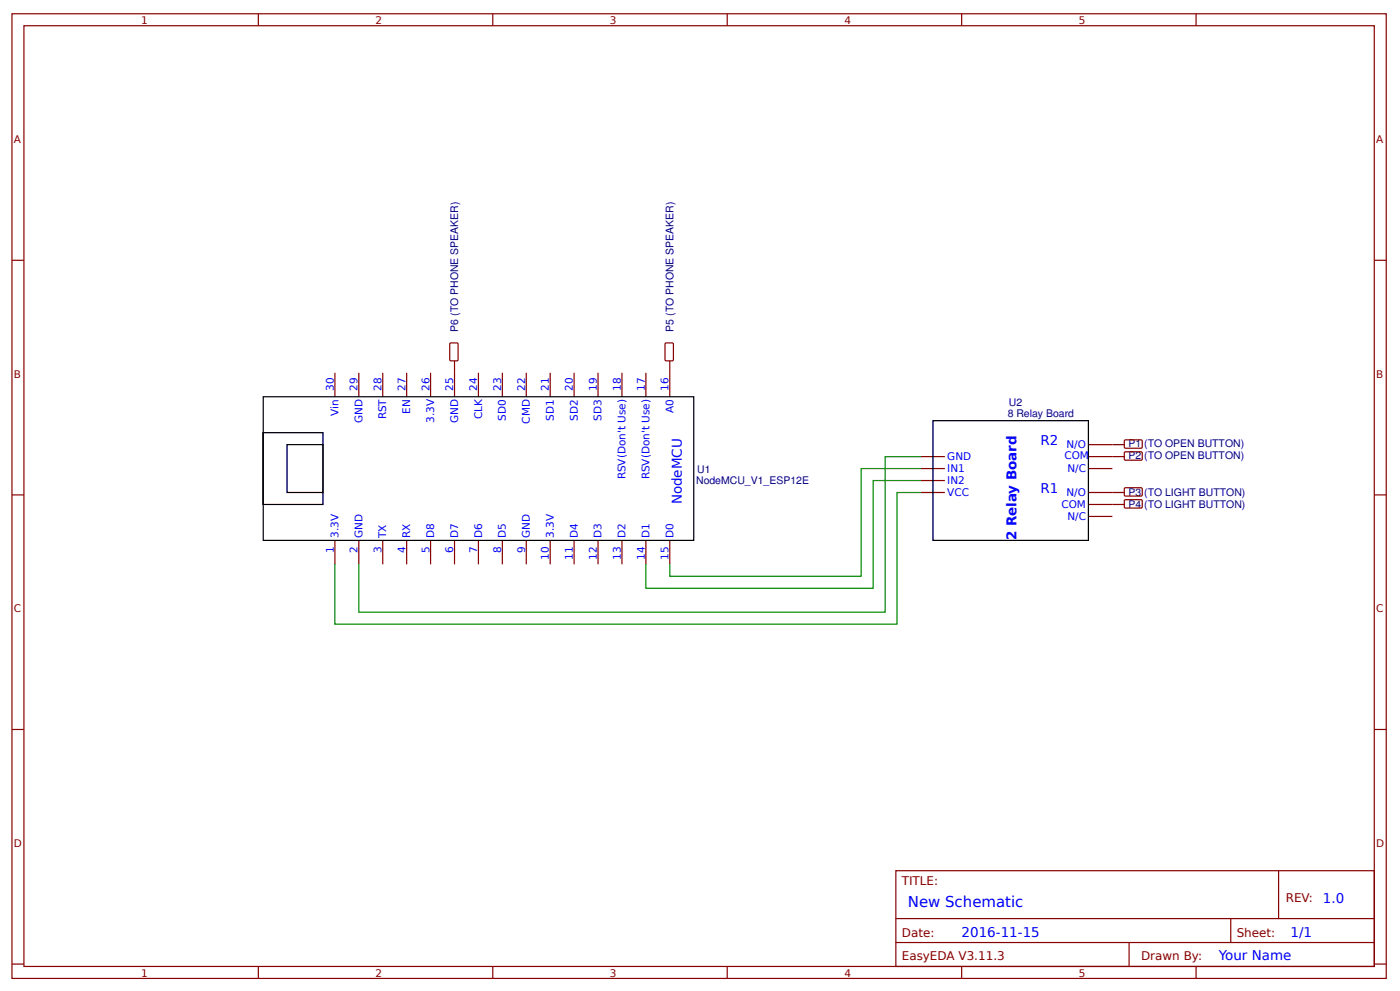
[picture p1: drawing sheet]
<svg xmlns="http://www.w3.org/2000/svg" width="312mm" height="221mm" viewBox="0 0 312 221" stroke-linecap="round" stroke-linejoin="round" font-family="sans-serif">
<g fill="none" stroke="#800" stroke-width=".27">
<path d="M2.7 3.1h306.4v214.9h-306.4zM5.3 5.7h301.1v209.7h-301.1zM57.6 3.1v2.6M109.9 3.1v2.6M162.2 3.1v2.6M214.4 3.1v2.6M266.7 3.1v2.6M2.7 58h2.6M306.4 58h2.7M74.7 83.1v5.3M80 83.1v5.3M85.3 83.1v5.3"/>
<path d="M90.7 83.1v5.3M96 83.1v5.3M101.3 83.1v5.3M106.7 83.1v5.3M112 83.1v5.3M117.3 83.1v5.3M122.7 83.1v5.3M128 83.1v5.3M133.3 83.1v5.3M138.7 83.1v5.3M144 83.1v5.3M149.4 83.1v5.3"/>
<path d="M242.7 99.1h5.3M2.7 110.3h2.6M205.4 109.7h5.3M205.4 104.4h5.3M205.4 101.7h5.3M205.4 107.1h5.3M242.7 115.1h5.3M242.7 112.4h5.3M242.7 109.7h5.3M242.7 104.4h5.3M242.7 101.7h5.3M306.4 110.3h2.7"/>
<path d="M74.7 120.4v5.3M80 120.4v5.3M85.3 120.4v5.3M90.7 120.4v5.3M96 120.4v5.3M101.3 120.4v5.3M106.7 120.4v5.3M112 120.4v5.3M117.3 120.4v5.3M122.7 120.4v5.3M128 120.4v5.3M133.3 120.4v5.3"/>
<path d="M138.7 120.4v5.3M144 120.4v5.3M149.4 120.4v5.3M2.7 162.6h2.6M306.4 162.6h2.7M199.8 194h106.6v21.4h-106.6zM285.1 194v10.7M2.7 214.8h2.6M57.6 215.4v2.6M109.9 215.4v2.6M162.2 215.4v2.6M199.8 204.7h106.6"/>
<path d="M199.8 210h106.6M214.4 215.4v2.6M251.8 210v5.4M266.7 215.4v2.6M274.4 204.7v5.3M306.4 214.8h2.7"/>
</g>
<path d="M58.7 88.4h96v32h-96zM58.7 96.4h13.3v16h-13.3zM64 99.1h8v10.6h-8zM208 93.7h34.7v26.7h-34.7z" fill="none" stroke="#000" stroke-width=".27"/>
<path d="M205.4 101.7h-8v34.7h-117.4v-10.7M205.4 109.7h-5.4v29.4h-125.3v-13.4M205.4 104.4h-13.4v24h-42.6v-2.7M205.4 107.1h-10.7v24h-50.7v-5.4" fill="none" stroke="#080" stroke-width=".27"/>
<path d="M100.4 76.4h1.5l.2 .1v3.6l-.1 .3h-1.5l-.2-.1v-3.6zM148.4 76.4h1.5l.2 .1 .1 3.6-.2 .3h-1.4l-.3-.1v-3.6zM101.3 80.4v2.7M149.4 80.4v2.7M248 99.1h2.7M250.8 98h3.8l.1 .3v1.4l-.3 .2-3.6-.1-.1-.2v-1.3zM248 101.7h2.7M248 109.7h2.7M248 112.4h2.7M250.7 100.8l.3-.1h3.6l.1 .2v1.5l-.3 .1h-3.6l-.1-.2zM250.7 108.8l.3-.1h3.6l.1 .2v1.5l-.3 .1h-3.6l-.1-.2zM250.8 111.4h3.8l.1 .2v1.5l-.3 .1h-3.6l-.1-.3v-1.3z" fill="none" stroke="#800000" stroke-width=".27"/>
<text font-size="3.3" fill="#00f" x="202.4" y="202">New Schematic</text>
<g font-size="3" fill="#00f">
<text x="232" y="99.1">R2</text>
<text x="152" y="112.4" transform="rotate(-90 152 112.4)">NodeMCU</text>
<text x="232" y="109.7">R1</text>
<text x="226.7" y="120.4" transform="rotate(-90 226.7 120.4)">2 Relay Board</text>
<text x="295" y="201.2">1.0</text>
<text x="214.4" y="208.7">2016-11-15</text>
<text x="287.8" y="208.7">1/1</text>
<text x="271.8" y="214">Your Name</text>
</g>
<g font-size="2.7" fill="#800">
<text x="201.1" y="197.2">TITLE:</text>
<text x="286.7" y="201">REV:</text>
<text x="201.1" y="208.7">Date:</text>
<text x="275.8" y="208.7">Sheet:</text>
<text x="201.1" y="214">EasyEDA V3.11.3</text>
<text x="254.4" y="214">Drawn By:</text>
</g>
<g font-size="2.3" fill="#800">
<text x="31.5" y="5.3">1</text>
<text x="83.7" y="5.3">2</text>
<text x="136" y="5.3">3</text>
<text x="188.3" y="5.3">4</text>
<text x="240.6" y="5.3">5</text>
<text x="3.1" y="31.9">A</text>
<text x="306.8" y="31.9">A</text>
<text x="3.1" y="84.1">B</text>
<text x="306.8" y="84.1">B</text>
<text x="3.1" y="136.4">C</text>
<text x="306.8" y="136.4">C</text>
<text x="3.1" y="188.7">D</text>
<text x="306.8" y="188.7">D</text>
<text x="31.5" y="217.6">1</text>
<text x="83.7" y="217.6">2</text>
<text x="136" y="217.6">3</text>
<text x="188.3" y="217.6">4</text>
<text x="240.6" y="217.6">5</text>
</g>
<g font-size="2.3" fill="#000080">
<text x="102.1" y="73.9" transform="rotate(-90 102.1 73.9)">P6 (TO PHONE SPEAKER)</text>
<text x="150.2" y="73.9" transform="rotate(-90 150.2 73.9)">P5 (TO PHONE SPEAKER)</text>
<text x="224.7" y="92.9">8 Relay Board</text>
<text x="225" y="90.5">U2</text>
<text x="251.6" y="99.6">P1 (TO OPEN BUTTON)</text>
<text x="155.2" y="107.7">NodeMCU_V1_ESP12E</text>
<text x="155.5" y="105.3">U1</text>
<text x="251.6" y="102.3">P2 (TO OPEN BUTTON)</text>
<text x="251.6" y="110.5">P3 (TO LIGHT BUTTON)</text>
<text x="251.6" y="113.2">P4 (TO LIGHT BUTTON)</text>
</g>
<g font-size="2.3" fill="#00f">
<text x="74.4" y="87.1" transform="rotate(-90 74.4 87.1)">30</text>
<text x="79.7" y="87.1" transform="rotate(-90 79.7 87.1)">29</text>
<text x="85.1" y="87.1" transform="rotate(-90 85.1 87.1)">28</text>
<text x="90.4" y="87.1" transform="rotate(-90 90.4 87.1)">27</text>
<text x="95.7" y="87.1" transform="rotate(-90 95.7 87.1)">26</text>
<text x="101.1" y="87.1" transform="rotate(-90 101.1 87.1)">25</text>
<text x="106.4" y="87.1" transform="rotate(-90 106.4 87.1)">24</text>
<text x="111.7" y="87.1" transform="rotate(-90 111.7 87.1)">23</text>
<text x="117.1" y="87.1" transform="rotate(-90 117.1 87.1)">22</text>
<text x="122.4" y="87.1" transform="rotate(-90 122.4 87.1)">21</text>
<text x="127.7" y="87.1" transform="rotate(-90 127.7 87.1)">20</text>
<text x="133.1" y="87.1" transform="rotate(-90 133.1 87.1)">19</text>
<text x="138.4" y="87.1" transform="rotate(-90 138.4 87.1)">18</text>
<text x="143.8" y="87.1" transform="rotate(-90 143.8 87.1)">17</text>
<text x="149.1" y="87.1" transform="rotate(-90 149.1 87.1)">16</text>
<text x="75.5" y="92.6" transform="rotate(-90 75.5 92.6)">Vin</text>
<text x="80.8" y="94.3" transform="rotate(-90 80.8 94.3)">GND</text>
<text x="86.1" y="93.5" transform="rotate(-90 86.1 93.5)">RST</text>
<text x="91.5" y="92.2" transform="rotate(-90 91.5 92.2)">EN</text>
<text x="96.8" y="94.3" transform="rotate(-90 96.8 94.3)">3.3V</text>
<text x="102.1" y="94.3" transform="rotate(-90 102.1 94.3)">GND</text>
<text x="107.5" y="93.4" transform="rotate(-90 107.5 93.4)">CLK</text>
<text x="112.8" y="93.7" transform="rotate(-90 112.8 93.7)">SD0</text>
<text x="118.1" y="94.4" transform="rotate(-90 118.1 94.4)">CMD</text>
<text x="123.5" y="93.7" transform="rotate(-90 123.5 93.7)">SD1</text>
<text x="128.8" y="93.7" transform="rotate(-90 128.8 93.7)">SD2</text>
<text x="134.2" y="93.7" transform="rotate(-90 134.2 93.7)">SD3</text>
<text x="150.2" y="92" transform="rotate(-90 150.2 92)">A0</text>
<text x="237.8" y="99.9">N/O</text>
<text x="139.5" y="106.8" transform="rotate(-90 139.5 106.8)">RSV(Don't Use)</text>
<text x="144.8" y="106.8" transform="rotate(-90 144.8 106.8)">RSV(Don't Use)</text>
<text x="211.2" y="102.5">GND</text>
<text x="211.2" y="105.2">IN1</text>
<text x="211.2" y="107.9">IN2</text>
<text x="237.3" y="102.3">COM</text>
<text x="238" y="105.2">N/C</text>
<text x="211.2" y="110.5">VCC</text>
<text x="236.7" y="113.2">COM</text>
<text x="237.8" y="110.5">N/O</text>
<text x="75.5" y="119.9" transform="rotate(-90 75.5 119.9)">3.3V</text>
<text x="80.8" y="119.9" transform="rotate(-90 80.8 119.9)">GND</text>
<text x="86.1" y="119.9" transform="rotate(-90 86.1 119.9)">TX</text>
<text x="91.5" y="119.9" transform="rotate(-90 91.5 119.9)">RX</text>
<text x="96.8" y="119.9" transform="rotate(-90 96.8 119.9)">D8</text>
<text x="102.1" y="119.9" transform="rotate(-90 102.1 119.9)">D7</text>
<text x="107.5" y="119.9" transform="rotate(-90 107.5 119.9)">D6</text>
<text x="112.8" y="119.9" transform="rotate(-90 112.8 119.9)">D5</text>
<text x="118.1" y="119.9" transform="rotate(-90 118.1 119.9)">GND</text>
<text x="123.5" y="119.9" transform="rotate(-90 123.5 119.9)">3.3V</text>
<text x="128.8" y="119.9" transform="rotate(-90 128.8 119.9)">D4</text>
<text x="134.2" y="119.9" transform="rotate(-90 134.2 119.9)">D3</text>
<text x="139.5" y="119.9" transform="rotate(-90 139.5 119.9)">D2</text>
<text x="144.8" y="119.9" transform="rotate(-90 144.8 119.9)">D1</text>
<text x="150.2" y="119.9" transform="rotate(-90 150.2 119.9)">D0</text>
<text x="238" y="115.9">N/C</text>
<text x="74.4" y="123.2" transform="rotate(-90 74.4 123.2)">1</text>
<text x="79.7" y="123.2" transform="rotate(-90 79.7 123.2)">2</text>
<text x="85.1" y="123.2" transform="rotate(-90 85.1 123.2)">3</text>
<text x="90.4" y="123.2" transform="rotate(-90 90.4 123.2)">4</text>
<text x="95.7" y="123.2" transform="rotate(-90 95.7 123.2)">5</text>
<text x="101.1" y="123.2" transform="rotate(-90 101.1 123.2)">6</text>
<text x="106.4" y="123.2" transform="rotate(-90 106.4 123.2)">7</text>
<text x="111.7" y="123.2" transform="rotate(-90 111.7 123.2)">8</text>
<text x="117.1" y="123.2" transform="rotate(-90 117.1 123.2)">9</text>
<text x="122.4" y="124.7" transform="rotate(-90 122.4 124.7)">10</text>
<text x="127.7" y="124.7" transform="rotate(-90 127.7 124.7)">11</text>
<text x="133.1" y="124.7" transform="rotate(-90 133.1 124.7)">12</text>
<text x="138.4" y="124.7" transform="rotate(-90 138.4 124.7)">13</text>
<text x="143.8" y="124.7" transform="rotate(-90 143.8 124.7)">14</text>
<text x="149.1" y="124.7" transform="rotate(-90 149.1 124.7)">15</text>
</g>
</svg>
